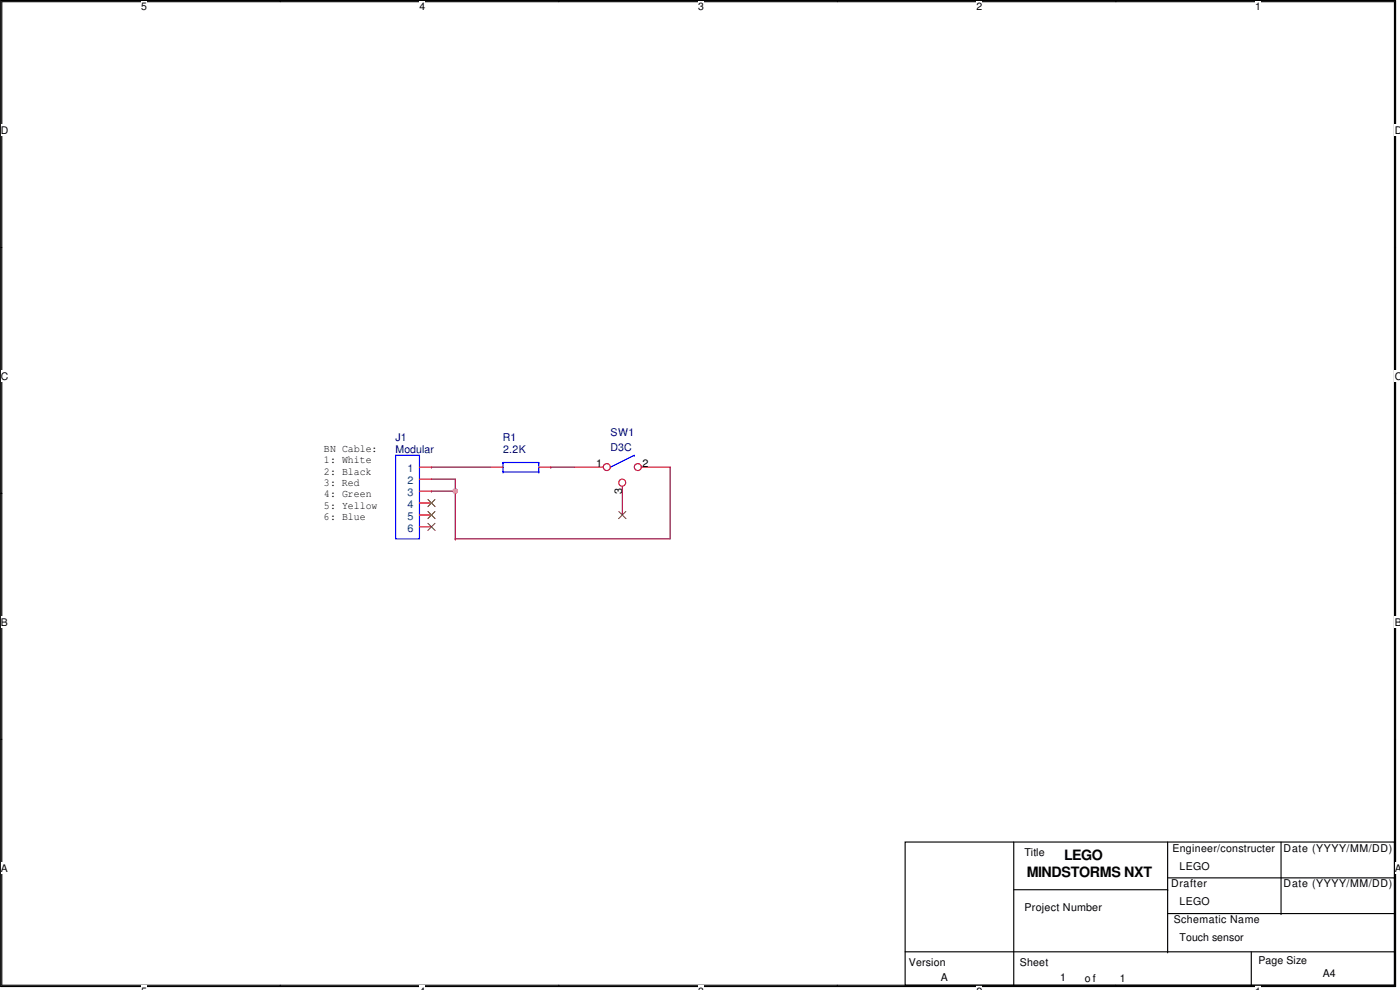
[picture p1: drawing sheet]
<svg xmlns="http://www.w3.org/2000/svg" width="420mm" height="297mm" viewBox="0 0 420 297" stroke-linecap="round" stroke-linejoin="round" font-family="sans-serif">
<path d="M.2 .2h418.6v295.8h-418.6zM.5 .5h418v295.1h-418z" fill="none" stroke="#000" stroke-width=".34"/>
<g fill="#fff">
<path d="M42.3 .3h1.8v3.5h-1.8z"/>
<path d="M42.3 295.8h1.8v1.3h-1.8z"/>
</g>
<path d="M84.1 .2v.3M84.1 295.6v.4" fill="none" stroke="#000" stroke-width=".34"/>
<g fill="#fff">
<path d="M125.9 .3h1.7v3.5h-1.7z"/>
<path d="M125.9 295.8h1.7v1.3h-1.7z"/>
</g>
<path d="M167.7 .2v.3M167.7 295.6v.4" fill="none" stroke="#000" stroke-width=".34"/>
<g fill="#fff">
<path d="M209.5 .3h1.7v3.5h-1.7z"/>
<path d="M209.5 295.8h1.7v1.3h-1.7z"/>
</g>
<path d="M251.3 .2v.3M251.3 295.6v.4" fill="none" stroke="#000" stroke-width=".34"/>
<g fill="#fff">
<path d="M293.1 .3h1.7v3.5h-1.7z"/>
<path d="M293.1 295.8h1.7v1.3h-1.7z"/>
</g>
<path d="M334.9 .2v.3M334.9 295.6v.4" fill="none" stroke="#000" stroke-width=".34"/>
<g fill="#fff">
<path d="M376.7 .3h1.7v3.5h-1.7z"/>
<path d="M376.7 295.8h1.7v1.3h-1.7z"/>
<path d="M.3 37.4h2.2v3.5h-2.2z"/>
<path d="M418.6 37.4h1.6v3.5h-1.6z"/>
<path d="M.3 111.1h2.2v3.5h-2.2z"/>
<path d="M418.6 111.1h1.6v3.5h-1.6z"/>
</g>
<path d="M.2 74.3h.3M418.5 74.3h.3" fill="none" stroke="#000" stroke-width=".34"/>
<g fill="#fff">
<path d="M.3 184.9h2.1v3.5h-2.1z"/>
<path d="M418.6 184.9h1.6v3.5h-1.6z"/>
</g>
<path d="M.2 148h.3M418.5 148h.3" fill="none" stroke="#000" stroke-width=".34"/>
<path d="M.4 147.9l.1 .1-.1 .1zM418.5 148l.2-.1v.2z" fill="#000"/>
<path d="M.4 147.9l.1 .1-.1 .1zM418.5 148l.2-.1v.2z" fill="none" stroke="#000" stroke-width=".3"/>
<g fill="#fff">
<path d="M.3 258.7h2.1v3.5h-2.1z"/>
<path d="M418.6 258.7h1.6v3.5h-1.6z"/>
</g>
<path d="M.2 221.8h.3M418.5 221.8h.3" fill="none" stroke="#000" stroke-width=".34"/>
<path d="M129.5 140.2h17.9" fill="none" stroke="#800040" stroke-width=".34"/>
<circle cx="129.5" cy="140.2" r=".17" fill="#800040"/>
<path d="M201.1 140.2v21.5" fill="none" stroke="#800040" stroke-width=".34"/>
<circle cx="201.1" cy="140.2" r=".17" fill="#800040"/>
<path d="M136.6 161.7h64.5" fill="none" stroke="#800040" stroke-width=".34"/>
<circle cx="136.6" cy="161.7" r=".17" fill="#800040"/>
<path d="M165.3 140.2h7.2" fill="none" stroke="#800040" stroke-width=".34"/>
<circle cx="165.3" cy="140.2" r=".17" fill="#800040"/>
<path d="M129.5 143.8h7.1" fill="none" stroke="#800040" stroke-width=".34"/>
<circle cx="136.6" cy="143.8" r=".17" fill="#800040"/>
<path d="M136.6 143.8v3.6" fill="none" stroke="#800040" stroke-width=".34"/>
<circle cx="136.6" cy="147.4" r=".17" fill="#800040"/>
<path d="M129.5 147.4h7.1" fill="none" stroke="#800040" stroke-width=".34"/>
<circle cx="129.5" cy="147.4" r=".17" fill="#800040"/>
<path d="M136.6 147.4v14.3" fill="none" stroke="#800040" stroke-width=".34"/>
<circle cx="136.6" cy="161.7" r=".17" fill="#800040"/>
<path d="M271.6 252.6h146.9v43h-146.9zM304.2 252.6v43M350.4 252.6v33M384.5 252.6v21.5M304.2 267h46.2M350.4 263.4h68.1M350.4 274.1h68.1M271.6 285.6h146.9M375.5 285.6v10" fill="none" stroke="#000" stroke-width=".34"/>
<g fill="#000">
<circle cx="350.4" cy="267" r=".17"/>
<circle cx="384.5" cy="274.1" r=".17"/>
<circle cx="418.5" cy="263.4" r=".17"/>
<circle cx="418.5" cy="274.1" r=".17"/>
<circle cx="304.2" cy="295.6" r=".17"/>
<circle cx="350.4" cy="285.6" r=".17"/>
<circle cx="375.5" cy="295.6" r=".17"/>
<circle cx="418.5" cy="285.6" r=".17"/>
</g>
<path d="M150.9 138.8v1.4" fill="none" stroke="#00f" stroke-width=".34"/>
<circle cx="150.9" cy="138.8" r=".17" fill="#00f"/>
<path d="M150.9 138.8h10.8" fill="none" stroke="#00f" stroke-width=".34"/>
<circle cx="161.7" cy="138.8" r=".17" fill="#00f"/>
<path d="M161.7 138.8v2.8" fill="none" stroke="#00f" stroke-width=".34"/>
<circle cx="161.7" cy="141.6" r=".17" fill="#00f"/>
<path d="M150.9 141.6h10.8" fill="none" stroke="#00f" stroke-width=".34"/>
<circle cx="150.9" cy="141.6" r=".17" fill="#00f"/>
<path d="M150.9 140.2v1.4" fill="none" stroke="#00f" stroke-width=".34"/>
<circle cx="150.9" cy="140.2" r=".17" fill="#00f"/>
<path d="M147.4 140.2h3.5M161.7 140.2h3.6" fill="none" stroke="#f00" stroke-width=".34"/>
<path d="M190.4 136.6l-7.2 3.6" fill="none" stroke="#00f" stroke-width=".34"/>
<circle cx="190.4" cy="136.6" r=".17" fill="#00f"/>
<circle cx="182.1" cy="140.1" r="1.05" fill="#fff"/>
<g fill="none" stroke="#f00" stroke-width=".34">
<path d="M172.5 140.2h8.5"/>
<circle cx="182.1" cy="140.1" r="1.05"/>
</g>
<circle cx="191.4" cy="140.1" r="1.05" fill="#fff"/>
<g fill="none" stroke="#f00" stroke-width=".34">
<path d="M192.5 140.2h8.6"/>
<circle cx="191.4" cy="140.1" r="1.05"/>
</g>
<circle cx="186.7" cy="144.8" r="1.05" fill="#fff"/>
<g fill="none" stroke="#f00" stroke-width=".34">
<path d="M125.9 140.2h3.6M125.9 143.8h3.6M125.9 147.4h3.6M125.9 150.9h3.6M125.9 154.5h3.6M125.9 158.1h3.6M186.8 145.9v8.6"/>
<circle cx="186.7" cy="144.8" r="1.05"/>
</g>
<path d="M128.4 149.9l2.2 2.1M128.4 153.5l2.2 2.1M128.4 157l2.2 2.2M130.5 149.9l-2.1 2.1M130.5 153.5l-2.1 2.1M130.5 157l-2.1 2.2M185.7 153.5l2.2 2.1M187.8 153.5l-2.1 2.1" fill="none" stroke="#804000" stroke-width=".3"/>
<path d="M118.7 136.6h7.2v25.1h-7.2z" fill="none" stroke="#00f" stroke-width=".34"/>
<circle cx="136.6" cy="147.3" r=".7" fill="#f0f"/>
<circle cx="136.6" cy="147.3" r=".7" fill="none" stroke="#f0f" stroke-width=".34"/>
<g font-size="4.3">
<text x="308.2" y="263.1">MINDSTORMS NXT</text>
<text x="319.4" y="258.1">LEGO</text>
</g>
<g font-size="3.2" fill="#000080">
<text x="183.2" y="130.9">SW1</text>
<text x="118.7" y="132.3">J1</text>
<text x="118.7" y="135.9">Modular</text>
<text x="150.9" y="132.3">R1</text>
<text x="151" y="135.9">2.2K</text>
<text x="183.2" y="135.2">D3C</text>
</g>
<g font-size="3.2">
<text x="97.2" y="135.6">BN Cable:</text>
<text x="97.2" y="139">1: White</text>
<text x="97.2" y="142.4">2: Black</text>
<text x="178.9" y="140.1">1</text>
<text x="192.9" y="140.1">2</text>
<text x="97.2" y="145.8">3: Red</text>
<text x="97.2" y="149.3">4: Green</text>
<text x="186.7" y="148.1" transform="rotate(-90 186.7 148.1)">3</text>
<text x="97.2" y="152.7">5: Yellow</text>
<text x="97.2" y="156.1">6: Blue</text>
<text x="307.5" y="257">Title</text>
<text x="351.9" y="255.5">Engineer/constructer</text>
<text x="385.2" y="255.5">Date (YYYY/MM/DD)</text>
<text x="354" y="260.9">LEGO</text>
<text x="351.5" y="266.3">Drafter</text>
<text x="385.2" y="266.3">Date (YYYY/MM/DD)</text>
<text x="307.5" y="273.4">Project Number</text>
<text x="354" y="271.7">LEGO</text>
<text x="352.2" y="277">Schematic Name</text>
<text x="354" y="282.4">Touch sensor</text>
<text x="272.7" y="289.9">Version</text>
<text x="306" y="289.9">Sheet</text>
<text x="377.6" y="289.2">Page Size</text>
<text x="397" y="293.1">A4</text>
<text x="282.4" y="294.2">A</text>
<text x="318.2" y="294.2">1</text>
<text x="325.6" y="294.6">o f</text>
<text x="336.1" y="294.6">1</text>
</g>
<g font-size="3.2" fill="#004080">
<text x="122.3" y="141.6">1</text>
<text x="122.3" y="145.2">2</text>
<text x="122.3" y="148.8">3</text>
<text x="122.3" y="152.4">4</text>
<text x="122.3" y="156">5</text>
<text x="122.3" y="159.5">6</text>
</g>
<g font-size="3.1">
<text x="42.3" y="3.1">5</text>
<text x="125.9" y="3.1">4</text>
<text x="209.5" y="3.1">3</text>
<text x="293.1" y="3.1">2</text>
<text x="376.7" y="3.1">1</text>
<text x=".3" y="40.2">D</text>
<text x="418.6" y="40.2">D</text>
<text x=".3" y="113.9">C</text>
<text x="418.6" y="113.9">C</text>
<text x=".3" y="187.7">B</text>
<text x="418.6" y="187.7">B</text>
<text x=".3" y="261.5">A</text>
<text x="418.6" y="261.5">A</text>
</g>
</svg>
